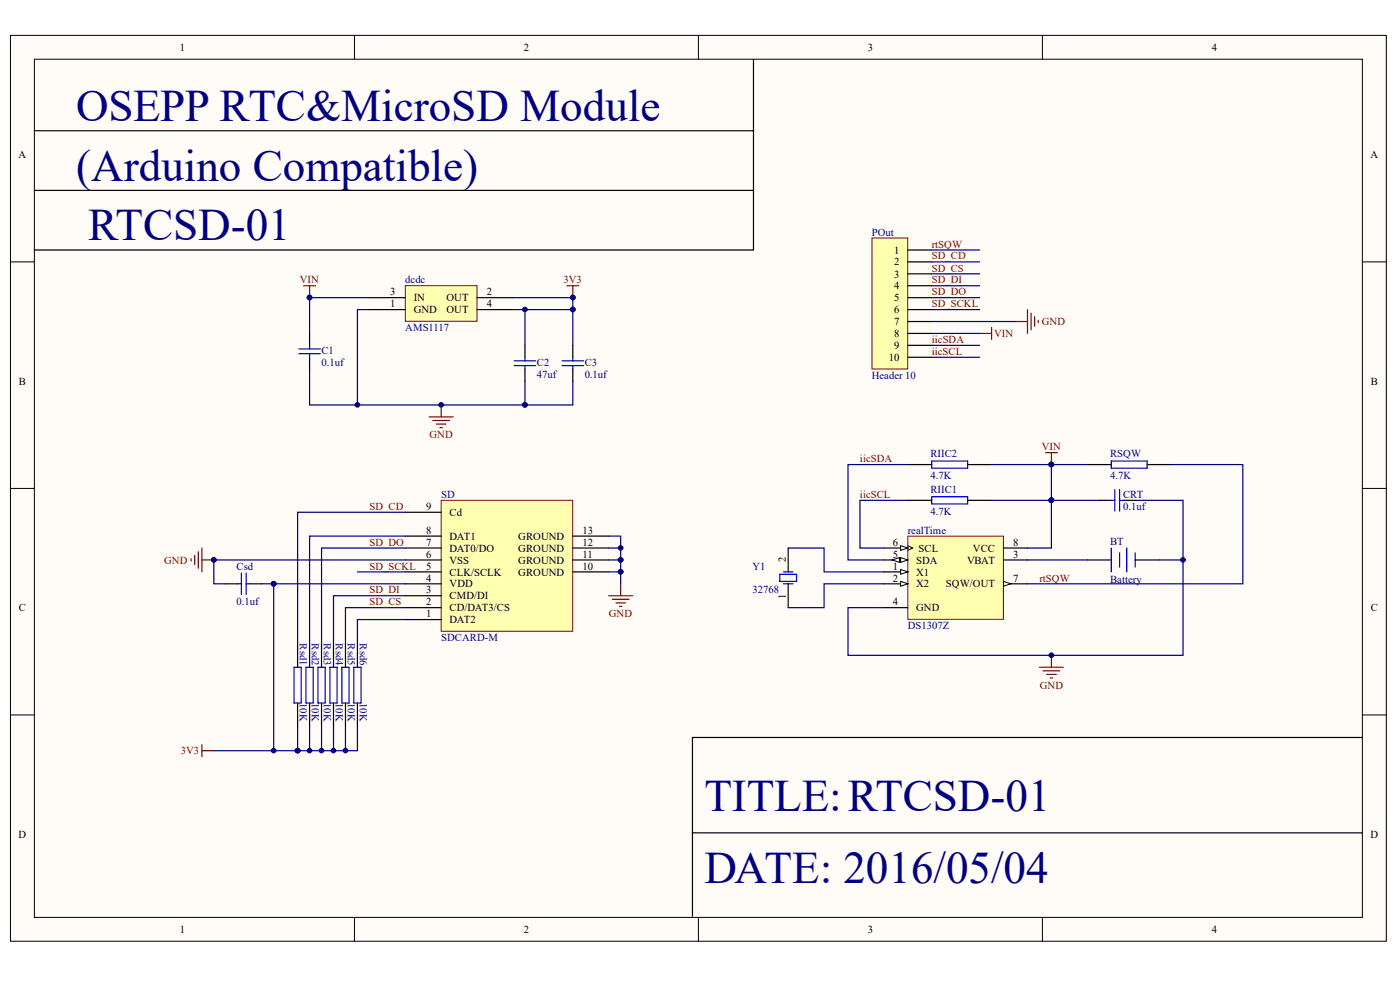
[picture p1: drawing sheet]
<svg xmlns="http://www.w3.org/2000/svg" width="288mm" height="202mm" viewBox="0 0 288 202" stroke-linecap="round" stroke-linejoin="round" font-family="sans-serif">
<g fill="#fffcf8" stroke="#000" stroke-width=".21">
<path d="M2.1 7.3h282.9v186.1h-282.9z"/>
<path d="M7.1 12.2h273v176.3h-273z"/>
</g>
<path d="M72.9 7.3v4.9M143.6 7.3v4.9M214.3 7.3v4.9M2.1 53.8h5M280.2 53.8h4.9M2.1 100.3h5M280.2 100.3h4.9M2.1 146.9h5M280.2 146.9h4.9M72.9 188.5v4.9M143.6 188.5v4.9M214.3 188.5v4.9" fill="none" stroke="#000" stroke-width=".21"/>
<path d="M90.7 102.8h27.1v26.9h-27.1z" fill="#ffffb0" stroke="#800000" stroke-width=".21"/>
<g fill="none" stroke="#000" stroke-width=".25">
<path d="M83.3 119.9h7.4M83.3 117.5h7.4M83.3 115h7.4M83.3 112.6h7.4M83.3 110.1h7.4M83.3 105.2h7.4M117.8 117.5h7.4M117.8 115h7.4M117.8 112.6h7.4M117.8 110.1h7.4M83.3 127.3h7.4M83.3 124.8h7.4"/>
<path d="M83.3 122.4h7.4"/>
</g>
<path d="M186.7 110.1h19.6v17.1h-19.6z" fill="#ffffb0" stroke="#800000" stroke-width=".21"/>
<path d="M181.7 117.5h5" fill="none" stroke="#000" stroke-width=".25"/>
<path d="M185.2 117l1.5 .5-1.5 .5z" fill="#fffcf8" stroke="#000" stroke-width=".21"/>
<path d="M181.7 119.9h5" fill="none" stroke="#000" stroke-width=".25"/>
<path d="M185.2 119.4l1.5 .5-1.5 .5z" fill="#fffcf8" stroke="#000" stroke-width=".21"/>
<path d="M181.7 115h5M206.3 115h5M181.7 124.8h5" fill="none" stroke="#000" stroke-width=".25"/>
<g fill="#fffcf8" stroke="#000" stroke-width=".21">
<path d="M185.2 114.5l1.5 .5-1.5 .5z"/>
<path d="M183.5 115l1.4-.5v1z"/>
</g>
<path d="M181.7 112.6h5" fill="none" stroke="#000" stroke-width=".25"/>
<path d="M186.7 112.1l.9 .5-.9 .5" fill="none" stroke="#000" stroke-width=".21"/>
<path d="M185.2 112.1l1.5 .5-1.5 .5z" fill="#fffcf8" stroke="#000" stroke-width=".21"/>
<path d="M206.3 119.9h5" fill="none" stroke="#000" stroke-width=".25"/>
<path d="M206.3 119.4l1.5 .5-1.5 .5z" fill="#fffcf8" stroke="#000" stroke-width=".21"/>
<path d="M206.3 112.6h5M223.6 115h4.9M233.4 115h4.9" fill="none" stroke="#000" stroke-width=".25"/>
<path d="M228.5 112.6v4.9M230.2 113.6v2.9M231.7 112.6v4.9M233.4 113.6v2.9" fill="none" stroke="#00f" stroke-width=".25"/>
<path d="M83.3 58.7h14.8v7.3h-14.8z" fill="#ffffb0" stroke="#800000" stroke-width=".21"/>
<g fill="none" stroke="#000" stroke-width=".25">
<path d="M63.7 68.5v2.4M63.7 73.4v2.4M76 63.6h7.3M76 61.2h7.3M98.1 63.6h7.4M98.1 61.2h7.4M107.9 70.9v2.5M107.9 75.8v2.5M117.8 70.9v2.5M117.8 75.8v2.5M186.7 95.4h4.9M199 95.4h4.9"/>
<path d="M46.4 119.9h2.5M51.4 119.9h2.4M162.1 112.6v4.9M162.1 119.9v4.9M186.7 102.8h4.9M199 102.8h4.9M226 102.8h2.5M230.9 102.8h2.5M61.2 132.2v4.9M63.7 132.2v4.9M66.1 132.2v4.9M68.6 132.2v4.9"/>
<path d="M71 132.2v4.9M73.5 132.2v4.9M61.2 144.4v4.9M63.7 144.4v4.9M66.1 144.4v4.9M68.6 144.4v4.9M71 144.4v4.9M73.5 144.4v4.9"/>
</g>
<g fill="none" stroke="#00f" stroke-width=".25">
<path d="M61.4 72.7h4.5M61.4 71.7h4.5M63.7 70.9v.8M63.7 72.7v.7M105.7 75.1h4.5M105.7 74.1h4.5M107.9 73.4v.7M107.9 75.1v.7M115.6 75.1h4.4M115.6 74.1h4.4M117.8 73.4v.7M117.8 75.1v.7"/>
<path d="M191.6 94.7h7.4v1.5h-7.4zM48.9 119.9h.7M49.6 117.7v4.4M50.6 119.9h.8M50.6 117.7v4.4M160.3 118h3.5v1.4h-3.5zM161.1 119.9h1.9M161.1 117.5h1.9M191.6 102.1h7.4v1.4h-7.4zM228.5 102.8h.7M229.2 100.6v4.4M230.2 102.8h.7"/>
<path d="M230.2 100.6v4.4M60.5 137.1h1.4v7.3h-1.4zM62.9 137.1h1.5v7.3h-1.5zM65.4 137.1h1.5v7.3h-1.5zM67.8 137.1h1.5v7.3h-1.5zM70.3 137.1h1.5v7.3h-1.5zM72.8 137.1h1.4v7.3h-1.4z"/>
</g>
<g fill="none" stroke="#000080" stroke-width=".25">
<path d="M63.7 75.8v7.4h44.2v-4.9M76 61.2h-12.3v7.3M76 63.6h-2.5v19.6M105.5 61.2h12.3v2.4M105.5 63.6h12.3v7.3M107.9 63.6v7.3M117.8 78.3v4.9h-9.9M186.7 95.4h-12.3v19.6h7.3M53.8 119.9h29.5M56.3 119.9v34.3M73.5 117.5h9.8M83.3 112.6h-17.2v19.6"/>
<path d="M83.3 110.1h-19.6v22.1M83.3 105.2h-22.1v27M125.2 110.1h2.4v4.9h-2.4M125.2 112.6h2.4M127.6 115v2.5h-2.4M127.6 117.5v2.4M162.1 112.6h7.3v4.9h12.3M181.7 119.9h-12.3v4.9h-7.3M186.7 102.8h-9.9v9.8h4.9M203.9 102.8h22.1M211.3 115h12.3M216.2 102.8v9.8h-4.9"/>
<path d="M233.4 102.8h9.9v31.8h-68.9v-9.8h7.3M83.3 127.3h-9.8v4.9M83.3 124.8h-12.3v7.4M83.3 122.4h-14.7v9.8M44 154.2h17.2M61.2 149.3v4.9M63.7 149.3v4.9M66.1 149.3v4.9M68.6 149.3v4.9M71 149.3v4.9M73.5 149.3v4.9h-12.3"/>
</g>
<g fill="#000080" stroke="#000080" stroke-width=".21">
<circle cx="71" cy="154.2" r=".47"/>
<circle cx="68.6" cy="154.2" r=".47"/>
<circle cx="66.1" cy="154.2" r=".47"/>
<circle cx="63.6" cy="154.2" r=".47"/>
<circle cx="127.6" cy="115" r=".47"/>
<circle cx="127.6" cy="117.5" r=".47"/>
<circle cx="127.6" cy="112.6" r=".47"/>
<circle cx="61.2" cy="154.2" r=".47"/>
<circle cx="216.2" cy="134.6" r=".47"/>
<circle cx="216.2" cy="102.8" r=".47"/>
<circle cx="117.8" cy="61.1" r=".48"/>
<circle cx="63.6" cy="61.1" r=".48"/>
<circle cx="90.7" cy="83.2" r=".47"/>
<circle cx="73.5" cy="83.2" r=".47"/>
<circle cx="107.9" cy="83.2" r=".47"/>
<circle cx="117.8" cy="63.6" r=".47"/>
<circle cx="107.9" cy="63.6" r=".47"/>
<circle cx="56.3" cy="119.9" r=".47"/>
<circle cx="56.3" cy="154.2" r=".47"/>
</g>
<g fill="none" stroke="#800000" stroke-width=".25">
<path d="M62.4 58.7h2.5M63.7 58.7v2.5M116.5 58.7h2.5M117.8 58.7v2.5M88.3 85.6h4.9M89 86.4h3.4M89.7 87.1h2M90.5 87.8h.5M90.7 83.2v2.4M127.6 119.9v2.5M125.2 122.4h4.9M125.9 123.1h3.4"/>
<path d="M126.6 123.8h2M127.4 124.6h.5M213.7 137.1h4.9M214.5 137.8h3.4M215.2 138.5h2M215.9 139.3h.5M216.2 134.6v2.5"/>
</g>
<path d="M179.3 48.9h7.3v26.9h-7.3z" fill="#ffffb0" stroke="#800000" stroke-width=".21"/>
<g fill="none" stroke="#000" stroke-width=".25">
<path d="M154.9 12.2v14.7h-147.8M154.9 26.9v12.2h-147.8M154.9 39.1v12.3h-147.8M186.7 51.4h4.9M186.7 53.8h4.9M186.7 56.3h4.9M186.7 58.7h4.9M186.7 61.2h4.9M186.7 63.6h4.9M186.7 66h4.9M186.7 68.5h4.9M186.7 70.9h4.9"/>
<path d="M186.7 73.4h4.9M223.6 95.4h4.9M235.9 95.4h4.9M280.2 151.5h-137.8v36.7M142.4 171.1h137.8"/>
</g>
<path d="M228.5 94.7h7.4v1.5h-7.4z" fill="none" stroke="#00f" stroke-width=".25"/>
<g fill="none" stroke="#000080" stroke-width=".25">
<path d="M191.6 53.8h9.8M191.6 56.3h9.8M191.6 58.7h9.8M191.6 51.4h9.8M191.6 68.5h9.8M191.6 66h17.2M191.6 61.2h9.8M191.6 63.6h9.8M191.6 70.9h9.8M191.6 73.4h9.8M203.9 95.4h12.3v7.4M216.2 95.4h7.4"/>
<path d="M240.8 95.4h14.8v24.5h-44.3M83.3 115h-39.3v4.9h2.4M238.3 115h5"/>
</g>
<g fill="#000080" stroke="#000080" stroke-width=".21">
<circle cx="216.2" cy="95.4" r=".47"/>
<circle cx="216.2" cy="102.8" r=".47"/>
<circle cx="243.2" cy="115" r=".47"/>
<circle cx="44" cy="115" r=".47"/>
</g>
<g fill="none" stroke="#800000" stroke-width=".25">
<path d="M201.4 68.5h2.5M203.9 67.3v2.4M208.8 66h2.5M211.3 63.6v4.9M212 64.3v3.5M212.7 65.1v1.9M213.5 65.8v.5M215 93h2.4M216.2 93v2.4M39.3 114.8v.5M40 114.1v1.9M40.8 113.3v3.4"/>
<path d="M41.5 112.6v4.9M41.5 115h2.5M41.5 153v2.4M41.5 154.2h2.5"/>
</g>
<g font-size="9.3" fill="#000080">
<text x="15.7" y="24.9">OSEPP RTC&amp;MicroSD Module</text>
<text x="15.7" y="37.1">(Arduino Compatible)</text>
<text x="18.1" y="49.3">RTCSD-01</text>
<text x="144.8" y="166.7">TITLE:RTCSD-01</text>
<text x="144.8" y="181.4">DATE: 2016/05/04</text>
</g>
<g font-size="2.2">
<text x="37" y="10.5">1</text>
<text x="107.7" y="10.5">2</text>
<text x="178.4" y="10.5">3</text>
<text x="249.2" y="10.5">4</text>
<text x="3.8" y="32.5">A</text>
<text x="281.8" y="32.5">A</text>
<text x="183.8" y="52.1">1</text>
<text x="183.8" y="54.5">2</text>
<text x="183.8" y="57">3</text>
<text x="183.8" y="59.5">4</text>
<text x="80.3" y="63.1">1</text>
<text x="80.3" y="60.7">3</text>
<text x="85.1" y="64.3">GND</text>
<text x="85.1" y="61.9">IN</text>
<text x="91.8" y="61.9">OUT</text>
<text x="91.8" y="64.3">OUT</text>
<text x="100.1" y="60.7">2</text>
<text x="100.1" y="63.1">4</text>
<text x="183.8" y="61.9">5</text>
<text x="183.8" y="64.3">6</text>
<text x="183.8" y="66.8">7</text>
<text x="183.8" y="69.2">8</text>
<text x="183.8" y="71.7">9</text>
<text x="182.7" y="74.1">10</text>
<text x="3.9" y="79.1">B</text>
<text x="281.9" y="79.1">B</text>
<text x="87.6" y="104.8">9</text>
<text x="92.4" y="106">Cd</text>
<text x="87.6" y="112.1">7</text>
<text x="87.6" y="109.6">8</text>
<text x="92.4" y="113.3">DAT0/DO</text>
<text x="92.4" y="110.9">DAT1</text>
<text x="106.6" y="113.3">GROUND</text>
<text x="106.6" y="110.9">GROUND</text>
<text x="119.8" y="112.1">12</text>
<text x="119.8" y="109.6">13</text>
<text x="183.6" y="112.1">6</text>
<text x="188.9" y="113.3">SCL</text>
<text x="200.1" y="113.3">VCC</text>
<text x="208.3" y="112.1">8</text>
<text x="87.6" y="119.5">4</text>
<text x="87.6" y="117">5</text>
<text x="87.6" y="114.6">6</text>
<text x="92.4" y="118.2">CLK/SCLK</text>
<text x="92.4" y="115.8">VSS</text>
<text x="106.6" y="118.2">GROUND</text>
<text x="106.6" y="115.8">GROUND</text>
<text x="119.8" y="117">10</text>
<text x="119.8" y="114.6">11</text>
<text x="161.6" y="115.5" transform="rotate(-90 161.6 115.5)">2</text>
<text x="183.6" y="117">1</text>
<text x="183.6" y="119.5">2</text>
<text x="183.6" y="114.6">5</text>
<text x="188.4" y="118.2">X1</text>
<text x="188.4" y="115.8">SDA</text>
<text x="198.8" y="115.8">VBAT</text>
<text x="208.3" y="114.6">3</text>
<text x="208.3" y="119.5">7</text>
<text x="3.9" y="125.6">C</text>
<text x="87.6" y="124.3">2</text>
<text x="87.6" y="121.9">3</text>
<text x="92.4" y="125.6">CD/DAT3/CS</text>
<text x="92.4" y="123.1">CMD/DI</text>
<text x="92.4" y="120.7">VDD</text>
<text x="161.6" y="123" transform="rotate(-90 161.6 123)">1</text>
<text x="183.6" y="124.3">4</text>
<text x="188.4" y="120.7">X2</text>
<text x="188.4" y="125.6">GND</text>
<text x="194.5" y="120.7">SQW/OUT</text>
<text x="281.9" y="125.6">C</text>
<text x="87.6" y="126.8">1</text>
<text x="92.4" y="128">DAT2</text>
<text x="3.8" y="172.1">D</text>
<text x="281.8" y="172.1">D</text>
<text x="37" y="191.7">1</text>
<text x="107.7" y="191.7">2</text>
<text x="178.4" y="191.7">3</text>
<text x="249.2" y="191.7">4</text>
</g>
<g font-size="2.2" fill="#000080">
<text x="179.3" y="48.4">POut</text>
<text x="83.3" y="58.2">dcdc</text>
<text x="83.3" y="68">AMS1117</text>
<text x="66.1" y="72.7">C1</text>
<text x="66.1" y="75.1">0.1uf</text>
<text x="110.4" y="75.1">C2</text>
<text x="110.4" y="77.6">47uf</text>
<text x="120.2" y="75.1">C3</text>
<text x="120.2" y="77.6">0.1uf</text>
<text x="179.3" y="77.8">Header 10</text>
<text x="191.3" y="94">RIIC2</text>
<text x="228.3" y="94">RSQW</text>
<text x="191.3" y="98.4">4.7K</text>
<text x="191.3" y="101.3">RIIC1</text>
<text x="228.3" y="98.4">4.7K</text>
<text x="90.7" y="102.3">SD</text>
<text x="191.3" y="105.7">4.7K</text>
<text x="231" y="102.3">CRT</text>
<text x="231" y="104.8">0.1uf</text>
<text x="186.7" y="109.6">realTime</text>
<text x="228.3" y="111.9">BT</text>
<text x="48.6" y="117">Csd</text>
<text x="154.7" y="117">Y1</text>
<text x="228.3" y="119.7">Battery</text>
<text x="48.6" y="124.3">0.1uf</text>
<text x="154.7" y="121.9">32768</text>
<text x="90.7" y="131.7">SDCARD-M</text>
<text x="186.7" y="129.2">DS1307Z</text>
<text x="61.7" y="132.2" transform="rotate(90 61.7 132.2)">Rsd1</text>
<text x="64.1" y="132.2" transform="rotate(90 64.1 132.2)">Rsd2</text>
<text x="66.6" y="132.2" transform="rotate(90 66.6 132.2)">Rsd3</text>
<text x="69" y="132.2" transform="rotate(90 69 132.2)">Rsd4</text>
<text x="71.5" y="132.2" transform="rotate(90 71.5 132.2)">Rsd5</text>
<text x="74" y="132.2" transform="rotate(90 74 132.2)">Rsd6</text>
<text x="61.7" y="144.4" transform="rotate(90 61.7 144.4)">10K</text>
<text x="64.1" y="144.4" transform="rotate(90 64.1 144.4)">10K</text>
<text x="66.6" y="144.4" transform="rotate(90 66.6 144.4)">10K</text>
<text x="69" y="144.4" transform="rotate(90 69 144.4)">10K</text>
<text x="71.5" y="144.4" transform="rotate(90 71.5 144.4)">10K</text>
<text x="74" y="144.4" transform="rotate(90 74 144.4)">10K</text>
</g>
<g font-size="2.2" fill="#800000">
<text x="191.6" y="50.9">rtSQW</text>
<text x="191.6" y="53.3">SD_CD</text>
<text x="61.7" y="58.2">VIN</text>
<text x="115.9" y="58.2">3V3</text>
<text x="191.6" y="58.2">SD_DI</text>
<text x="191.6" y="55.8">SD_CS</text>
<text x="191.6" y="63.1">SD_SCKL</text>
<text x="191.6" y="60.7">SD_DO</text>
<text x="191.6" y="70.5">iicSDA</text>
<text x="204.4" y="69.2">VIN</text>
<text x="214.2" y="66.8">GND</text>
<text x="191.6" y="72.9">iicSCL</text>
<text x="88.3" y="90">GND</text>
<text x="176.8" y="95">iicSDA</text>
<text x="214.2" y="92.5">VIN</text>
<text x="76" y="104.8">SD_CD</text>
<text x="176.8" y="102.3">iicSCL</text>
<text x="76" y="112.1">SD_DO</text>
<text x="33.8" y="115.8">GND</text>
<text x="76" y="117">SD_SCKL</text>
<text x="213.7" y="119.5">rtSQW</text>
<text x="76" y="121.9">SD_DI</text>
<text x="76" y="124.3">SD_CS</text>
<text x="125.2" y="126.8">GND</text>
<text x="213.8" y="141.5">GND</text>
<text x="37.2" y="155">3V3</text>
</g>
</svg>
